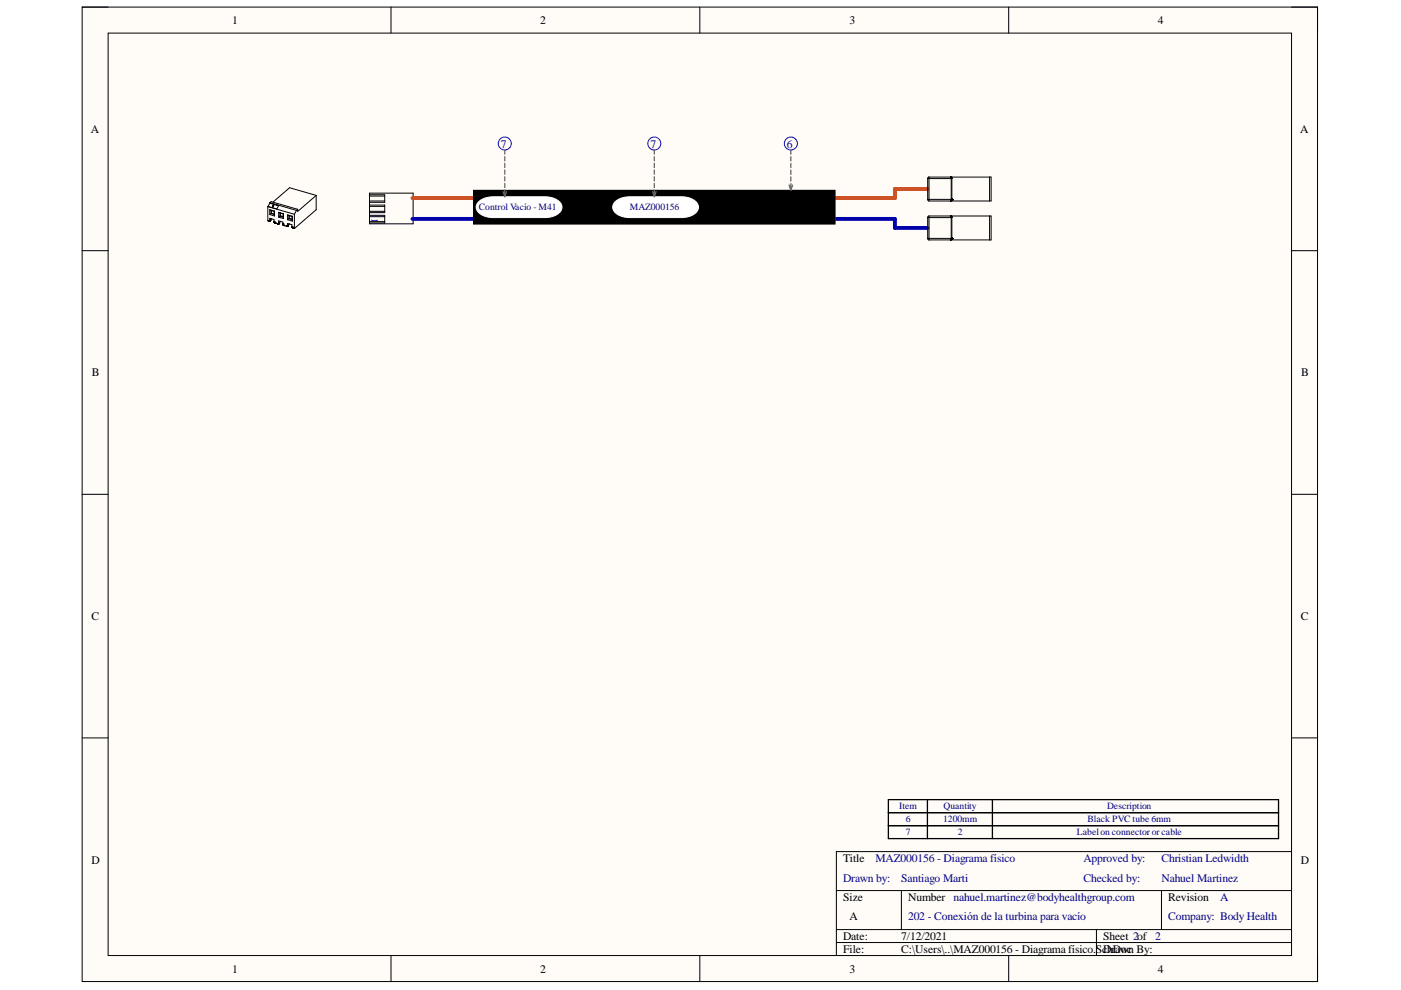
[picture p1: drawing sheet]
<svg xmlns="http://www.w3.org/2000/svg" width="297mm" height="210mm" viewBox="0 0 297 210" stroke-linecap="round" stroke-linejoin="round" font-family="sans-serif">
<path d="M17.4 1.5h261.9v206.6h-261.9z" fill-rule="evenodd" fill="#fffcf8"/>
<path d="M17.4 1.5h261.9v206.6h-261.9z" fill="none" stroke="#000" stroke-width=".21"/>
<path d="M22.9 7h250.9v195.6h-250.9z" fill-rule="evenodd" fill="#fffcf8"/>
<g fill="none" stroke="#000" stroke-width=".21">
<path d="M17.4 1.5h5.5M22.9 7h250.9v195.6h-250.9zM82.9 1.5v5.5M148.4 1.5v5.5M213.9 1.5v5.5M273.8 1.5h5.5v5.5M17.4 53.2h5.5M56.8 43.8v3l.1 .1M56.8 43.8l5.6 1.6M56.8 43.8h.1M57 46.9h.1M57.1 46.9h.1"/>
<path d="M57.1 46.9h-.1M57.1 46.8v.1M57.1 46.8h.1M57.2 46.8l-.1 .1M57.2 46.8h.1M57.2 46.8v-.5l.9 .2v.6M57.2 46.8h-.1M57.2 43v.1M57.2 43l1.9 .6-.4 .7-1.9-.5M57.2 44.5v1M57.2 45.5l1 .3M57.2 44.5l1 .3"/>
<path d="M57.2 44.5l.3 .1M57.2 43.1l-.4 .7M57.2 43.1l1.9 .5M57.2 43h.1M57.2 43l.3-.2 5.6 1.6M57.2 43l5.7 1.6M57.5 45.3l-.3 .2M57.5 44.6v.7M57.5 44.6l.6 .2M57.5 45.3l.6 .2M57.5 45.2l.6 .2M57.5 45.2v.1"/>
<path d="M57.5 44.6v.6M57.5 46.4l-.3 .3M57.6 46.4l-.5 .4M57.7 43.9l.1 .1M57.7 43.9h.1M57.8 43.9v.1M57.8 43.6h.1M57.8 43.6l.1-.1-.2 .4M58.1 43.5l-.3 .5M58.1 43.5l-.3 .4M58.1 43.5l-.3 .1M58.1 47h.1"/>
<path d="M58.1 47.1l.1 .1M58.1 47.1h.1M58.1 44.8v.7M58.1 45.5l.1 .3M58.2 47.2h.1M58.2 47.2l.1 .1M58.2 44.8v1M58.2 44.8h-.1M58.3 47.3h.1M58.3 47.3l.5 .1M58.4 47.3h.1M58.9 47.4h.1"/>
<path d="M59 47.4h.1M59 47.4h-.1M59.1 47.4h-.1M59.1 47.3h.1M59.1 47.3l-.1 .1M59.1 45v1M59.1 45l1 .3M59.1 46l1 .3M59.1 45l.3 .2M59.4 45.2l.6 .2M59.4 45.8l.6 .2M59.4 45.8l-.3 .2"/>
<path d="M59.4 45.2v.6M59.4 45.8l.6 .1M59.4 45.8h.1M59.4 46.9l-.3 .4v-.5l.9 .3v.6M59.5 47l-.5 .4M60 47.5h.1M60 47.6h.1M60 47.6l.1 .1M60 47.6v.1M60 47.7h.1M60 45.4v.6M60 46l.1 .3"/>
<path d="M60.1 47.7v.1M60.1 45.3v1M60.1 45.3l-.1 .1M60.1 47.8h.1M60.1 47.8h.2M60.2 47.8h.1M60.2 47.8l.5 .2M60.3 47.8h.1M60.8 48h.1M60.9 48h.1M60.9 47.9h.1M60.9 47.9l-.1 .1"/>
<path d="M60.9 47.9v.1M60.9 47.9l.1-.5 .9 .2v.5M61 47.8h.1M61 45.6v1M61 45.6l1 .3M61 46.6l1 .3M61 45.6l.3 .1M61.3 46.4l.6 .2M61.3 46.4l-.3 .2M61.3 45.7v.7M61.3 45.7l.6 .2M61.3 46.3l.6 .2"/>
<path d="M61.3 46.3v.1M61.3 45.7v.6M61.3 47.5l-.3 .3M61.4 47.5l-.5 .4M61.9 48h.1M61.9 48.1h.1M61.9 48.1v.1M61.9 48.1l.1 .2M61.9 48.2h.1M61.9 45.9v.7M61.9 46.6l.1 .3M61.9 48.2v.1"/>
<path d="M61.9 48.2l.1 .1M61.9 48.3h.1M62 48.3h.1M62 45.9v1M62 45.9h-.1M62 48.3l.1 .1M62.1 48.3v.1M62.1 48.4h.1M62.1 48.4l.3 .1M62.4 45.4v3.1M62.9 44.6l-.5 .8M63.1 44.4l-.2 .2"/>
<path d="M67 41.4l-5.6-1.6-3.5 3.1M67 41.4l-3.9 3.4v-.4M67 41.4v3.1l-4.6 4M78.3 41h9.3v6.5h-9.3zM78.3 41.3h3.3v1.6h-3.3M78.3 43.5h3.3v1.6h-3.3M78.3 45.7h3.3v1.6h-3.3M78.3 42.6h3.3M78.3 43.8h3.3M78.3 44.8h3.3M78.3 45.9h3.3M78.3 47h3.3"/>
<path d="M78.3 41.6h3.3M100.4 40.3h76.6v7.2h-76.6zM273.8 53.2h5.5M17.4 104.8h5.5M273.8 104.8h5.5M17.4 156.5h5.5M273.8 156.5h5.5M177.3 188.8h96.5M177.3 197.1h96.5M177.3 199.8h96.5M191.1 188.8v8.3M232.5 197.1v5.5"/>
<path d="M246.3 188.8v8.3M273.8 180.6h-96.5v22M82.9 202.6v5.5M148.4 202.6v5.5M213.9 202.6v5.5M279.3 202.6v5.5"/>
</g>
<path d="M188.4 169.5h82.7v8.3h-82.7zM188.4 172.3h82.7M188.4 175.1h82.7M196.6 169.5v8.3M210.4 169.5v8.3" fill="none" stroke="#000" stroke-width=".27"/>
<path d="M196.6 40.1h-6.9v1.9h-102.3" fill="none" stroke="#de4f16" stroke-width=".82"/>
<path d="M87.4 46.4h102.3v1.9h6.9" fill="none" stroke="#0000bf" stroke-width=".82"/>
<path d="M100.4 40.3h76.6v7.2h-76.6z" fill-rule="evenodd" fill="#000"/>
<path d="M130.3 43a4.1 4.1 0 0 1 3.2-1.3h11a3.7 3.7 0 0 1 3.5 1.7 2.11 2.11 0 0 1-1.9 2.5l-1.6 .2h-11a3.7 3.7 0 0 1-3.5-1.7l-.1-.5z" fill="#fff"/>
<path d="M130.3 43a4.1 4.1 0 0 1 3.2-1.3h11a3.7 3.7 0 0 1 3.5 1.7 2.11 2.11 0 0 1-1.9 2.5l-1.6 .2h-11a3.7 3.7 0 0 1-3.5-1.7l-.1-.5z" fill="none" stroke="#fff" stroke-width=".21"/>
<path d="M101.3 43a4.1 4.1 0 0 1 3.3-1.3h11a3.7 3.7 0 0 1 3.5 1.7 2.11 2.11 0 0 1-2 2.5l-1.5 .2h-11a3.7 3.7 0 0 1-3.6-1.7v-.5z" fill="#fff"/>
<path d="M101.3 43a4.1 4.1 0 0 1 3.3-1.3h11a3.7 3.7 0 0 1 3.5 1.7 2.11 2.11 0 0 1-2 2.5l-1.5 .2h-11a3.7 3.7 0 0 1-3.6-1.7v-.5z" fill="none" stroke="#fff" stroke-width=".21"/>
<g fill="none" stroke="#00f" stroke-width=".21">
<circle cx="107" cy="30.4" r="1.38"/>
<circle cx="138.7" cy="30.4" r="1.38"/>
<circle cx="167.7" cy="30.4" r="1.38"/>
</g>
<g fill="none" stroke="#656764" stroke-width=".27">
<path d="M107 31.8v.9M107 33.2v.9M107 34.6v.9M107 36.1v.8M107 37.5v.9M107 38.9v.9M138.7 31.8v.9M138.7 33.2v.9M138.7 34.6v.9M138.7 36.1v.8M138.7 37.5v.9M138.7 38.9v.9"/>
<path d="M167.3 39.2l.4 1.1 .3-1.1M167.7 31.8v.9M167.7 33.2v.9M167.7 34.7v.8M167.7 36.1v.9M167.7 37.5v.9M167.7 38.9v.9M106.6 40.6l.4 1.1 .4-1.1M107 40.3v.9M138.4 40.6l.3 1.1 .4-1.1M138.7 40.3v.9"/>
</g>
<g fill="none" stroke="#000" stroke-width=".21">
<path d="M196.7 37.9h5.1M197 37.5l-.3 .3v4.5l.3 .3M197 37.5h13.1v5.1h-13.1M197 37.5v5.1M201.6 37.6v5M201.6 37.6l.1 .1M201.6 37.6h.1M201.7 37.6l-.1-.1v.1M201.7 37.7h.1M201.7 37.6h.1M201.7 37.6l.1 .1M201.8 37.7h.1"/>
<path d="M201.8 37.7v4.8M201.8 37.8l-.1 .1M209.8 37.5v5.1M196.7 42.3h5.1M196.7 46.1h5.1M197 45.8l-.3 .3v4.4M197 45.8h13.1v5.1h-13.1M197 45.8v4.7h4.7v-4.6M201.5 45.8l.2 .1M201.6 45.8h.1M201.6 42.6h.1M201.6 45.8l.1 .1"/>
<path d="M201.6 45.8l.2 .1v4.6M201.7 42.5l-.2 .1M201.7 42.6h-.1M201.7 45.9v.1M201.7 42.3h.1M201.7 42.4h.1M201.7 45.8v.1M201.7 42.5h.1M201.8 42.5h.1M201.8 42.3h.1M201.8 45.9v.2h-.1M201.8 42.4l-.1 .2"/>
<path d="M201.8 42.4h.1M209.8 45.8v5.1"/>
</g>
<text font-size="2.8" x="196.5" y="52.8">COCon?A</text>
<g font-size="2.5">
<text x="49.2" y="5.1">1</text>
<text x="114.5" y="5.1">2</text>
<text x="180.1" y="5.1">3</text>
<text x="245.5" y="5.1">4</text>
<text x="19.3" y="28.1">A</text>
<text x="275.7" y="28.1">A</text>
<text x="19.5" y="79.8">B</text>
<text x="275.9" y="79.8">B</text>
<text x="19.4" y="131.5">C</text>
<text x="275.8" y="131.5">C</text>
<text x="19.4" y="183.1">D</text>
<text x="178.7" y="182.8">Title</text>
<text x="275.8" y="183.1">D</text>
<text x="178.7" y="191">Size</text>
<text x="192.5" y="191">Number nahuel.martinez@bodyhealthgroup.com</text>
<text x="247.7" y="191">Revision</text>
<text x="180.1" y="195.2">A</text>
<text x="178.7" y="199.3">Date:</text>
<text x="178.7" y="202.1">File:</text>
<text x="191.1" y="199.3">7/12/2021</text>
<text x="191.1" y="202.1">C:\Users\..\MAZ000156 - Diagrama físico.ScDrawn By:</text>
<text x="233.9" y="199.3">Sheet 2of 2</text>
<text x="234.8" y="202.1">hDoc</text>
<text x="49.2" y="206.2">1</text>
<text x="114.5" y="206.2">2</text>
<text x="180.1" y="206.2">3</text>
<text x="245.5" y="206.2">4</text>
</g>
<g font-size="2.5" fill="#000080">
<text x="106.2" y="31.3">7</text>
<text x="137.9" y="31.3">7</text>
<text x="166.8" y="31.3">6</text>
<text x="185.6" y="182.8">MAZ000156 - Diagrama físico</text>
<text x="229.8" y="182.8">Approved by:</text>
<text x="246.2" y="182.8">Christian Ledwidth</text>
<text x="178.7" y="187">Drawn by:</text>
<text x="191.1" y="187">Santiago Marti</text>
<text x="229.8" y="187">Checked by:</text>
<text x="246.2" y="187">Nahuel Martinez</text>
<text x="258.7" y="191">A</text>
<text x="192.5" y="195.2">202 - Conexión de la turbina para vacío</text>
<text x="247.7" y="195.2">Company: Body Health</text>
</g>
<g font-size="2" fill="#000080">
<text x="78.8" y="46.1" transform="rotate(90 78.8 46.1)">1</text>
<text x="101.5" y="44.6">Control Vacío - M41</text>
<text x="133.6" y="44.6">MAZ000156</text>
<text x="190.7" y="171.6">Item</text>
<text x="200.1" y="171.6">Quantity</text>
<text x="234.7" y="171.6">Description</text>
<text x="192" y="174.4">6</text>
<text x="192" y="177.1">7</text>
<text x="200" y="174.4">1200mm</text>
<text x="203.1" y="177.1">2</text>
<text x="228.3" y="177.1">Labelon connector or cable</text>
<text x="230.6" y="174.4">Black PVC tube 6mm</text>
</g>
</svg>
